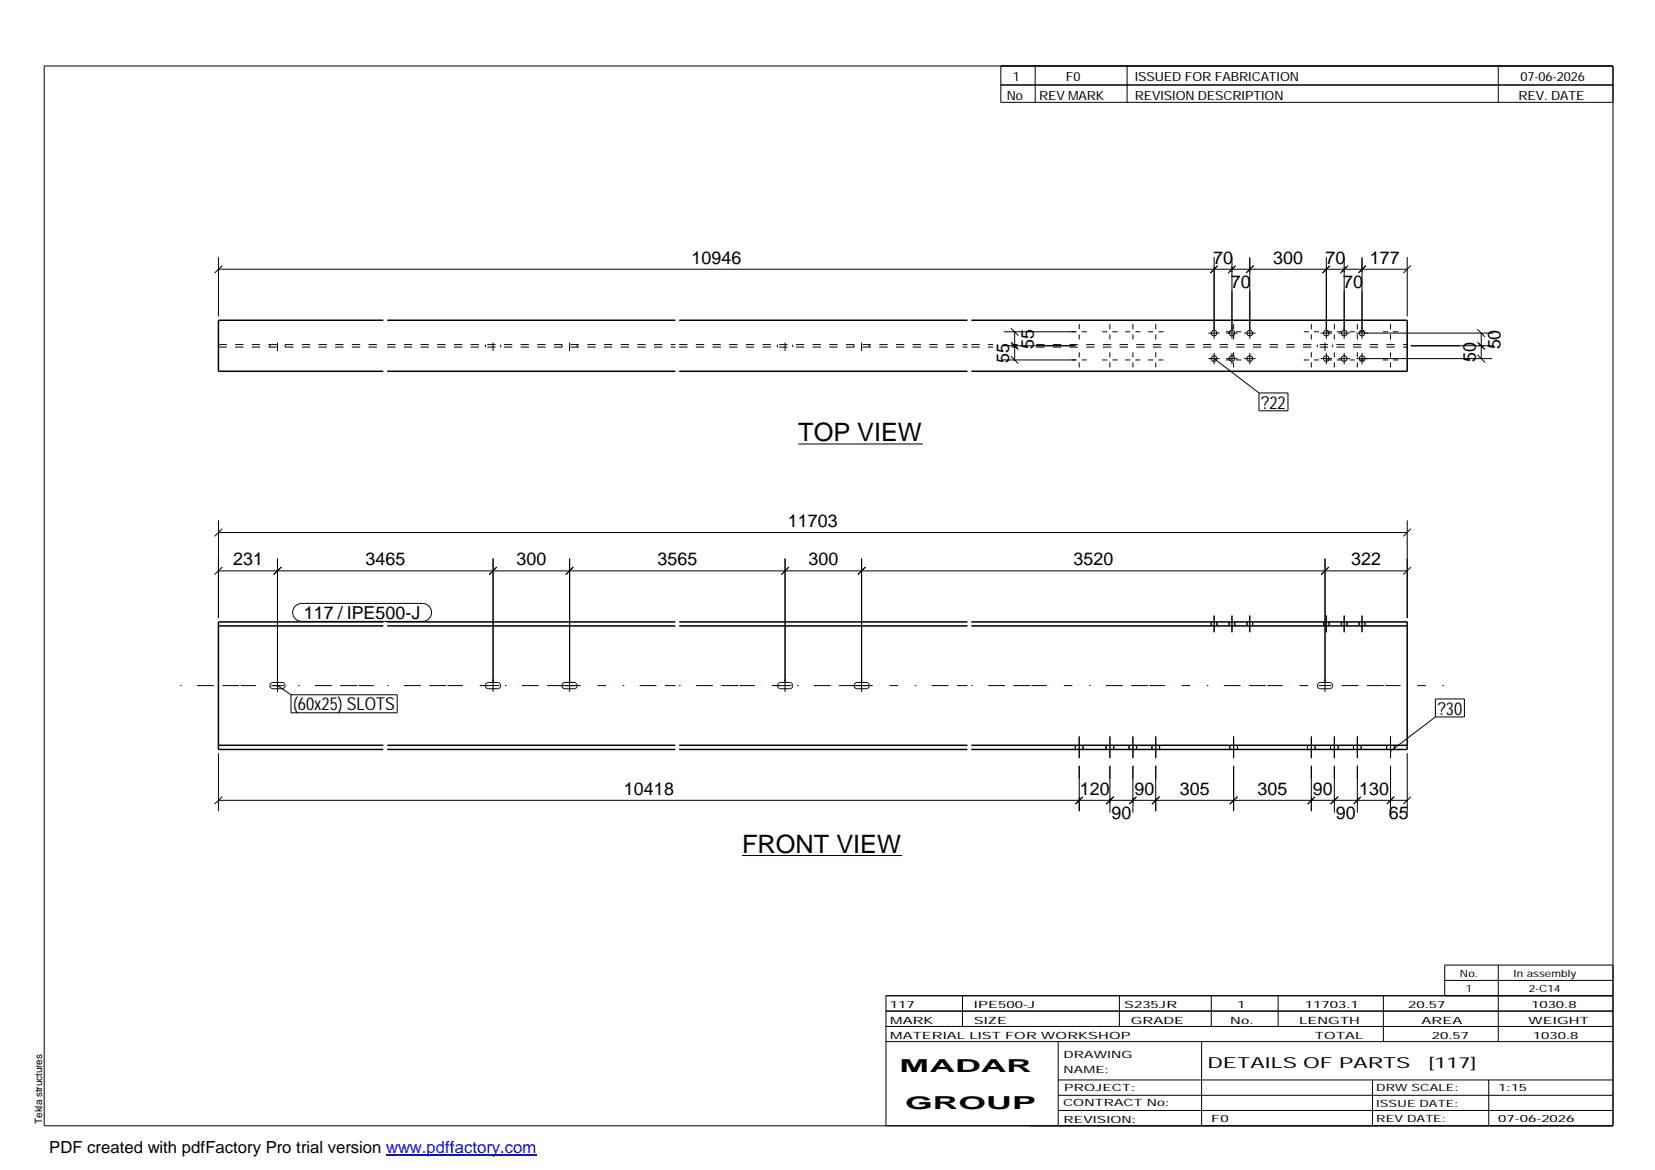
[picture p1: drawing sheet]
<svg xmlns="http://www.w3.org/2000/svg" width="420mm" height="297mm" viewBox="0 0 420 297" stroke-linecap="round" stroke-linejoin="round" font-family="sans-serif">
<g fill="none" stroke="#000" stroke-width=".25">
<path d="M11.2 16.7h398.3v269.1h-398.3zM254.1 16.7v9.3h155.4M262.8 16.7v9.3M286.1 16.7v9.3M380.4 16.7v9.3M254.1 21.6h155.4M55.5 65.3v15M55.5 68.4h301.8M56.4 67.4l-1.9 1.9M308.2 65.3v20.7M309.2 67.4l-1.9 1.9 1.6-1.7M312.8 65.3v20.7"/>
<path d="M313.7 67.4l-1.9 1.9M316.6 69.1l1.7-1.7-2 1.9M317.3 65.3v20.7M336.7 65.3v20.7M337.7 67.4l-2 1.9 1.7-1.7M341.2 65.3v20.7M342 67.6l-1.7 1.7M342.2 67.4l-1.7 1.7M345.1 69.1l1.7-1.7-2 1.9M345.8 65.3v20.7M357.3 65.3v15M358.2 67.4l-1.9 1.9"/>
<path d="M254.5 91.4h18.8M254.5 87.8h18.5M254.8 84.2h18.5M256.6 90.4l1.9 1.9M256.6 86.9l1.9 1.9M256.6 83.3l1.9 1.9M257.6 84.2v7.2M274 82.3v1.3M274 84.9v1.3M274 89.4v1.3M274 92v1.3M274.7 91.4h1.2"/>
<path d="M274.7 84.2h1.2M279.8 91.4h1.3M279.8 84.2h1.3M281.8 82.3v1.3M281.8 84.9v1.3M281.8 89.4v1.3M281.8 92v1.3M282.4 91.4h1.3M282.4 84.2h1.3M285.7 91.4h1.2M285.7 84.2h1.2M287.6 82.3v1.3"/>
<path d="M287.6 84.9v1.3M287.6 89.4v1.3M287.6 92v1.3M288.2 91.4h1.3M288.2 84.2h1.3M291.5 91.4h1.3M291.5 84.2h1.3M293.4 82.3v1.3M293.4 84.9v1.3M293.4 89.4v1.3M293.4 92v1.3M294.1 91.4h1.3"/>
<path d="M294.1 84.2h1.3M306.8 91h2.8M306.8 84.6h2.8M308.2 89.6v2.9M308.2 91l11.4 8.8M311.2 91.4h1.3M311.2 84.2h1.3M311.3 91h2.9M311.3 84.6h2.9M312.8 89.6v2.9M313.2 82.3v1.3M313.2 84.9v1.3"/>
<path d="M313.2 89.4v1.3M313.2 92v1.3M313.8 91.4h1.3M313.8 84.2h1.3M315.8 91h2.9M315.8 84.6h2.9M317.3 89.6v2.9M319.6 99.8h7.4v4.5h-7.4zM331 91.4h1.3M331 84.2h1.3M332.9 82.3v1.3M332.9 84.9v1.3"/>
<path d="M332.9 89.4v1.3M332.9 92v1.3M333.6 91.4h1.3M333.6 84.2h1.3M335.3 91h2.9M335.3 84.6h2.9M336.7 89.6v2.9M336.8 91.4h1.3M336.8 84.2h1.3M338.8 82.3v1.3M338.8 84.9v1.3M338.8 89.4v1.3"/>
<path d="M338.8 92v1.3M339.4 91.4h1.3M339.4 84.2h1.3M339.8 91h2.9M339.8 84.6h2.9M341.2 89.6v2.9M342.6 91.4h1.3M342.6 84.2h1.3M344.3 91h34.5M344.3 84.6h34.8M344.6 82.3v1.3M344.6 84.9v1.3"/>
<path d="M344.6 89.4v1.3M344.6 92v1.3M345.2 91.4h1.3M345.2 84.2h1.3M345.8 89.6v2.9M351.1 91.4h1.2M351.1 84.2h1.2M353 82.3v1.3M353 84.9v1.3M353 89.4v1.3M353 92v1.3M353.7 91.4h1.3"/>
<path d="M353.7 84.2h1.3M358.2 87.8h20.9M375.1 90.1l1.9 1.9M375.1 86.9l1.9 1.9M375.1 83.6l1.9 1.9M376 84.6v6.4M202.6 112.7h31.7M55.5 135.2h301.8M55.5 132.1v24.8M56.4 134.2l-1.9 2M357.3 132.1v24.8M358.2 134.2l-1.9 2"/>
<path d="M55.5 144.9h301.8M56.4 144l-1.9 1.9M70.4 141.8v33.9M71.4 144l-1.9 1.9M75 153.9l.7-.5 .9-.2h30.7a2.29 2.29 0 0 1 2.3 2.3 2.29 2.29 0 0 1-2.3 2.3h-30.7a2.27 2.27 0 0 1-2.1-1.4 2.27 2.27 0 0 1 .5-2.5zM125.2 141.8v33.9M126.1 144l-1.9 1.9M144.6 141.8v33.9M145.5 144l-1.9 1.9M199.3 141.8v33.9M200.3 144l-1.9 1.9M218.7 141.8v33.9"/>
<path d="M219.7 144l-1.9 1.9M307.5 157.9v1M308.2 156.3v4.2M308.9 157.9v1M312 157.9v1M312.8 156.3v4.2M313.5 157.9v1M316.6 157.9v1M317.3 156.3v4.2M318 157.9v1M336 157.9v1M336.4 141.8v33.9"/>
<path d="M336.7 156.3v4.2M337.4 144l-2 1.9M337.4 157.9v1M340.5 157.9v1M341.2 156.3v4.2M342 157.9v1M345.1 157.9v1M345.8 156.3v4.2M346.5 157.9v1M358.2 144l-1.9 1.9M68.7 173.5l.6-.2h2.3a.8 .8 0 0 1 .8 .8 .8 .8 0 0 1-.8 .8h-2.3a.78 .78 0 0 1-.8-.5 .78 .78 0 0 1 .2-.9zM68.8 174.1h3.3"/>
<path d="M70.4 174.1l3.5 2.3M73.9 176.4h26.9v4.6h-26.9zM123.4 173.5l.6-.2h2.3a.81 .81 0 0 1 .8 .8 .81 .81 0 0 1-.8 .8h-2.3a.8 .8 0 0 1-.7-.5 .8 .8 0 0 1 .1-.9zM123.5 174.1h3.3M142.9 173.5l.6-.2h2.2a.8 .8 0 0 1 .8 .8 .8 .8 0 0 1-.8 .8h-2.2a.8 .8 0 0 1-.8-.5 .8 .8 0 0 1 .2-.9zM143 174.1h3.2M197.6 173.5l.6-.2h2.2a.8 .8 0 0 1 .9 .8 .8 .8 0 0 1-.9 .8h-2.2a.8 .8 0 0 1-.7-.5 .8 .8 0 0 1 .1-.9zM197.7 174.1h3.3M217 173.5l.6-.2h2.3a.8 .8 0 0 1 .8 .8 .8 .8 0 0 1-.8 .8h-2.3a.8 .8 0 0 1-.7-.5 .8 .8 0 0 1 .1-.9zM217.1 174.1h3.3M334.7 173.5l.5-.2h2.3a.8 .8 0 0 1 .8 .8 .8 .8 0 0 1-.8 .8h-2.3a.8 .8 0 0 1-.7-.5 .8 .8 0 0 1 .2-.9zM334.8 174.1h3.2"/>
<path d="M364.4 177.4h7.4v4.6h-7.4zM55.5 191.2v14.7M273 189.2v1.1M274 187v5.5M274 194.4v11.5M275 189.2v1.1M280.8 189.2v1.1M281.8 187v5.5M281.8 194.4v11.9M282.7 189.2v1.1M286.6 189.2v1.1M287.6 187v5.5"/>
<path d="M287.6 194.4v11.9M288.5 189.2v1.1M292.4 189.2v1.1M293.4 187v5.5M293.4 194.4v11.5M294.4 189.2v1.1M312.2 189.2v1.1M313.2 187v5.5M313.2 194.4v11.5M314.2 189.2v1.1M331.9 189.2v1.1M332.9 187v5.5"/>
<path d="M332.9 194.4v11.5M333.9 189.2v1.1M337.8 189.2v1.1M338.8 187v5.5M338.8 194.4v11.9M339.7 189.2v1.1M343.6 189.2v1.1M344.6 187v5.5M344.6 194.4v11.9M345.6 189.2v1.1M352 189.2v1.1M353 187v5.5"/>
<path d="M353 194.4v11.9M354 189.2v1.1M357.3 191.2v15.1M364.4 182l-11.4 8.7M55.5 203.2h301.8M56.4 202.3l-1.9 1.9M188.4 217.2h40.6M275 202.3l-2 1.9 1.7-1.7M282.7 202.3l-1.9 1.9M288.5 202.3l-1.9 1.9M294.4 202.3l-2 1.9M314.2 202.3l-2 1.9"/>
<path d="M333.9 202.3l-1.9 1.9M339.7 202.3l-1.9 1.9M345.3 202.5l-1.7 1.7M345.5 202.3l-1.6 1.6M353.9 202.3l-1.9 1.9M358.2 202.3l-1.9 1.9M224.9 256.7h184.6M244.3 252.8v7.8M284.2 252.8v7.8M307.5 252.8v7.8M324.5 252.8v7.8M351.2 252.8v11.6"/>
<path d="M366.8 248.9h42.7M380.4 245v19.4M409.5 245h-42.7v7.8M409.5 252.8h-184.6v33M224.9 264.4h184.6M224.9 260.6h184.6M268.6 264.4v21.4M268.6 274.2h140.9M268.6 278.1h140.9M305.1 264.4v21.4M348.4 274.2v11.6M378 274.2v11.6"/>
<path d="M268.6 281.9h140.9"/>
<circle cx="308.2" cy="91" r=".71"/>
<circle cx="308.2" cy="84.5" r=".71"/>
<circle cx="312.7" cy="91" r=".71"/>
<circle cx="312.7" cy="84.5" r=".71"/>
<circle cx="317.3" cy="91" r=".71"/>
<circle cx="317.3" cy="84.5" r=".71"/>
<circle cx="336.7" cy="91" r=".71"/>
<circle cx="336.7" cy="84.5" r=".71"/>
<circle cx="341.2" cy="91" r=".71"/>
<circle cx="341.2" cy="84.5" r=".71"/>
<circle cx="345.8" cy="91" r=".71"/>
<circle cx="345.8" cy="84.6" r=".71"/>
</g>
<g fill="none" stroke="#000" stroke-width=".38">
<path d="M97.3 81.3h-41.8v13h41.8M98.3 94.3h73.1M98.3 81.3h73.1M172.4 94.3h73.2M172.4 81.3h73.2M246.6 81.3h110.7v13h-110.7M55.5 158.9h41.8M97.3 157.9h-41.8v32.4h41.8M98.3 157.9h73.1M98.3 158.9h73.1M172.4 157.9h73.2M172.4 158.9h73.2"/>
<path d="M246.6 157.9h110.7v32.4h-110.7M246.6 158.9h110.7M55.5 189.2h41.8M98.3 189.2h73.1M98.3 190.3h73.1M172.4 189.2h73.2M172.4 190.3h73.2M246.6 189.2h110.7"/>
</g>
<path d="M45.8 174.1h51.5M98.3 174.1h73.1M172.4 174.1h73.2M246.6 174.1h120.3" fill="none" stroke="#000" stroke-width=".25" stroke-dasharray=".4 3.2 0 .7 1.4 0 2.8 .7 0 1.4 1.4 0 2.8" stroke-linecap="butt"/>
<g fill="none" stroke="#000" stroke-width=".25" stroke-dasharray="2.1 2.1" stroke-linecap="butt">
<path d="M55.5 88.1h41.8M55.5 87.5h41.8M68.5 87.5v.6M70.4 89.1v-2.6M72.4 87.5v.6M98.3 88.1h73.1M98.3 87.5h73.1M123.2 87.5v.6M125.2 89.1v-2.6M127.1 87.5v.6M142.7 87.5v.6M144.6 89.1v-2.6"/>
<path d="M146.5 87.5v.6M172.4 88.1h73.2M172.4 87.5h73.2M197.4 87.5v.6M199.3 89.1v-2.6M201.3 87.5v.6M216.8 87.5v.6M218.7 89.1v-2.6M220.7 87.5v.6M246.6 88.1h5.5M246.6 87.5h5.5M256.8 88.1h1.5"/>
<path d="M256.8 87.5h1.5M263.1 88.1h94.2M263.1 87.5h94.2M334.4 87.5v.6M336.4 89.1v-2.6M338.3 87.5v.6"/>
</g>
<path d="M98 293.3h38.2" fill="none" stroke="#00f" stroke-width=".3"/>
<g font-size="6.4">
<text x="202.6" y="112">TOP VIEW</text>
<text x="188.4" y="216.5">FRONT VIEW</text>
</g>
<g font-size="4.5">
<text x="175.6" y="67">10946</text>
<text x="308" y="67">70</text>
<text x="323.2" y="67">300</text>
<text x="336.5" y="67">70</text>
<text x="347.7" y="67">177</text>
<text x="312.5" y="73.2">70</text>
<text x="341" y="73.2">70</text>
<text x="262.4" y="88.5" transform="rotate(-90 262.4 88.5)">55</text>
<text x="380.9" y="88.7" transform="rotate(-90 380.9 88.7)">50</text>
<text x="256.2" y="92.1" transform="rotate(-90 256.2 92.1)">55</text>
<text x="374.7" y="91.9" transform="rotate(-90 374.7 91.9)">50</text>
<text x="320.2" y="103.7">?22</text>
<text x="200" y="133.8">11703</text>
<text x="59.2" y="143.5">231</text>
<text x="92.8" y="143.5">3465</text>
<text x="131.1" y="143.5">300</text>
<text x="166.9" y="143.5">3565</text>
<text x="205.2" y="143.5">300</text>
<text x="272.5" y="143.5">3520</text>
<text x="343" y="143.5">322</text>
<text x="77.2" y="157.2">117 / IPE500-J</text>
<text x="74.4" y="180.4">(60x25) SLOTS</text>
<text x="365" y="181.4">?30</text>
<text x="158.4" y="201.8">10418</text>
<text x="274.1" y="201.8">120</text>
<text x="288" y="201.8">90</text>
<text x="299.5" y="201.8">305</text>
<text x="319.3" y="201.8">305</text>
<text x="333.3" y="201.8">90</text>
<text x="345" y="201.8">130</text>
<text x="282.2" y="208">90</text>
<text x="339.1" y="208">90</text>
<text x="352.6" y="208">65</text>
<text x="228.4" y="272.3">MADAR</text>
<text x="229.8" y="281.6">GROUP</text>
</g>
<text font-size="4.2" x="12.5" y="292.7">PDF created with pdfFactory Pro trial version www.pdffactory.com</text>
<g font-size="3.9">
<text x="306.5" y="271.3">DETAILS OF PARTS</text>
<text x="362.7" y="271.3">[117]</text>
</g>
<g font-size="3.2">
<text x="257.1" y="20.5">1</text>
<text x="270.6" y="20.5">F0</text>
<text x="288.1" y="20.5">ISSUED FOR FABRICATION</text>
<text x="386" y="20.5">07-06-2026</text>
<text x="255.6" y="25.5">No</text>
<text x="263.8" y="25.5">REV MARK</text>
<text x="288.1" y="25.5">REVISION DESCRIPTION</text>
<text x="385.5" y="25.5">REV. DATE</text>
</g>
<g font-size="2.5">
<text x="370.6" y="247.9">No.</text>
<text x="372.1" y="251.8">1</text>
<text x="384.3" y="247.9">In assembly</text>
<text x="388.1" y="251.8">2-C14</text>
<text x="225.9" y="255.9">117</text>
<text x="247.3" y="255.9">IPE500-J</text>
<text x="285.4" y="255.9">S235JR</text>
<text x="314.1" y="255.9">1</text>
<text x="331.3" y="255.9">11703.1</text>
<text x="357.5" y="255.9">20.57</text>
<text x="388.7" y="255.9">1030.8</text>
<text x="226" y="263.7">MATERIAL LIST FOR WORKSHOP</text>
<text x="226" y="259.9">MARK</text>
<text x="247.2" y="259.9">SIZE</text>
<text x="287.1" y="259.9">GRADE</text>
<text x="312.3" y="259.9">No.</text>
<text x="329.8" y="259.9">LENGTH</text>
<text x="333.8" y="263.7">TOTAL</text>
<text x="360.9" y="259.9">AREA</text>
<text x="363.5" y="263.7">20.57</text>
<text x="388.1" y="259.9">WEIGHT</text>
<text x="389.2" y="263.7">1030.8</text>
<text x="270" y="268.5">DRAWING</text>
<text x="270" y="272.5">NAME:</text>
<text x="269.9" y="280.9">CONTRACT No:</text>
<text x="270.2" y="277">PROJECT:</text>
<text x="349.4" y="277.1">DRW SCALE:</text>
<text x="349.4" y="281">ISSUE DATE:</text>
<text x="380.4" y="277.1">1:15</text>
<text x="10.7" y="285.4" transform="rotate(-90 10.7 285.4)">Tekla structures</text>
<text x="270" y="285">REVISION:</text>
<text x="307.5" y="284.8">F0</text>
<text x="349.4" y="284.8">REV DATE:</text>
<text x="380.4" y="284.8">07-06-2026</text>
</g>
</svg>
